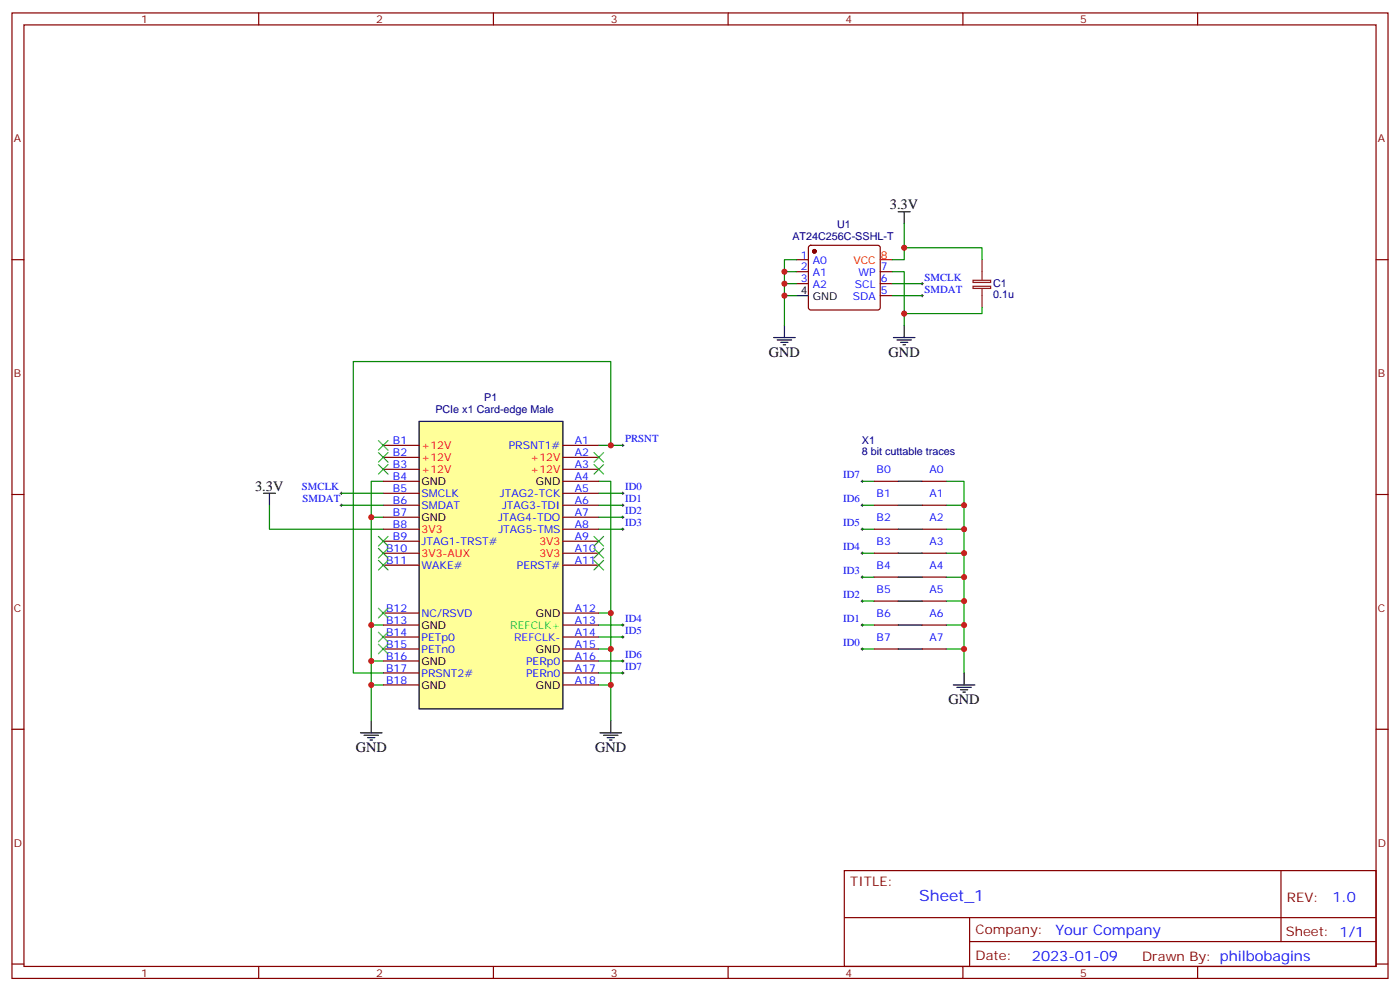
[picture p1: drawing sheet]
<svg xmlns="http://www.w3.org/2000/svg" width="412mm" height="292mm" viewBox="0 0 412 292" stroke-linecap="round" stroke-linejoin="round" font-family="sans-serif">
<g fill="none" stroke="#870000" stroke-width=".35">
<path d="M3.5 3.8h405.4v284.3h-405.4zM7.1 7.3h398.2v277.3h-398.2zM76.2 3.8v3.5M145.3 3.8v3.5M214.5 3.8v3.5M283.6 3.8v3.5M352.8 3.8v3.5M3.5 76.5h3.6M405.3 76.5h3.6M3.5 145.6h3.6M405.3 145.6h3.6M3.5 214.8h3.6"/>
<path d="M405.3 214.8h3.6M248.7 256.4h156.6v28.2h-156.6zM377.3 256.4v20.9M248.7 270.2h156.5M285.6 277.3h119.6M285.6 270.2v14.2M3.5 283.9h3.6M76.2 284.6v3.5M145.3 284.6v3.5M214.5 284.6v3.5M283.6 284.6v3.5M352.8 284.6v3.5"/>
<path d="M405.3 283.9h3.6"/>
</g>
<path d="M106.2 215.8h6.3M107.2 216.5h4.3M108.3 217.2h2.1M109 217.9h.7M109.4 212.3v3.5M176.7 215.8h6.4M177.8 216.5h4.2M178.9 217.2h2.1M179.6 217.9h.7M179.9 212.3v3.5" fill="none" stroke="#000" stroke-width=".35"/>
<path d="M112.9 152.3h-3.5v31.8M112.9 141.7h-3.5v10.6M176.4 141.7h3.5v38.9M112.9 194.7h-3.5v7M112.9 184.1h-3.5v10.6M176.4 180.6h3.5v21.1M112.9 201.7h-3.5v10.6M176.4 201.7h3.5v10.6" fill="none" stroke="#008700" stroke-width=".35"/>
<path d="M123.5 124.1h42.3v84.7h-42.3z" fill="#ff9" stroke="#000" stroke-width=".35"/>
<g fill="none" stroke="#870000" stroke-width=".35">
<path d="M234.6 76.5h3.5M238.4 72.5l.4-.3h19.8l.5 .3 .2 .5v17.6l-.2 .5-.5 .2h-19.8l-.5-.2-.2-.5v-17.6zM234.6 80h3.5M234.6 83.5h3.5M259.3 80h3.5M259.3 83.5h3.5M259.3 87.1h3.5M112.9 131.2h10.6M112.9 134.7h10.6M112.9 138.2h10.6M165.8 131.2h10.6M165.8 134.7h10.6"/>
<path d="M165.8 138.2h10.6M112.9 141.7h10.6M112.9 145.3h10.6M112.9 148.8h10.6M112.9 152.3h10.6M112.9 155.9h10.6M112.9 159.4h10.6M165.8 141.7h10.6M165.8 145.3h10.6M165.8 148.8h10.6M165.8 152.3h10.6M165.8 155.9h10.6"/>
<path d="M165.8 159.4h10.6M257.5 141.7h7.1M257.5 148.8h7.1M257.5 155.9h7.1M271.6 141.7h7.1M271.6 148.8h7.1M271.6 155.9h7.1M112.9 162.9h10.6M112.9 166.4h10.6M165.8 162.9h10.6M165.8 166.4h10.6M257.5 162.9h7.1"/>
<path d="M257.5 170h7.1M257.5 177h7.1M271.6 162.9h7.1M271.6 170h7.1M271.6 177h7.1M112.9 180.6h10.6M112.9 184.1h10.6M112.9 187.6h10.6M112.9 191.1h10.6M112.9 194.7h10.6M112.9 198.2h10.6M165.8 180.6h10.6"/>
<path d="M165.8 184.1h10.6M165.8 187.6h10.6M165.8 191.1h10.6M165.8 194.7h10.6M165.8 198.2h10.6M257.5 184.1h7.1M257.5 191.1h7.1M271.6 184.1h7.1M271.6 191.1h7.1M112.9 201.7h10.6M165.8 201.7h10.6"/>
</g>
<g fill="none" stroke="#008700" stroke-width=".35">
<path d="M234.6 76.5h-3.5v3.5M266.3 65.9v10.6h-3.5M266.3 73h23v3.5M234.6 87.1h-3.5v8.8M234.6 83.5h-3.5v3.6M234.6 80h-3.5v3.5M262.8 80h3.5v15.9M262.8 83.5h8.8M262.8 87.1h8.8M289.3 90.6v1.8h-23M176.4 131.2h3.5v-24.7h-75.8v91.7h8.8M179.9 131.2h3.5"/>
<path d="M79.4 148.8v7.1h33.5M100.5 145.3h12.4M100.5 148.8h12.4M176.4 145.3h7M176.4 148.8h7M176.4 155.9h7M176.4 152.3h7M254 148.8h3.5M254 155.9h3.5M254 141.7h3.5M278.7 155.9h5.3v7M278.7 148.8h5.3v7.1"/>
<path d="M278.7 141.7h5.3v7.1M254 177h3.5M254 170h3.5M254 162.9h3.5M278.7 177h5.3v7.1M278.7 170h5.3v7M278.7 162.9h5.3v7.1M176.4 184.1h7M176.4 187.6h7M176.4 191.1h3.5M176.4 194.7h7M176.4 198.2h7"/>
<path d="M254 184.1h3.5M254 191.1h3.5M278.7 191.1h5.3v7.1M278.7 184.1h5.3v7"/>
</g>
<g fill="none" stroke="#000" stroke-width=".29">
<path d="M271.3 83.5h.7M271.3 87.1h.7M271.6 83.2v.7M271.6 86.7v.7M183.1 131.2h.7M183.4 130.8v.7M100.2 148.8h.7M100.2 145.3h.7M100.5 144.9v.7M100.5 148.4v.8M183.1 148.8h.7M183.1 145.3h.7"/>
<path d="M183.1 152.3h.7M183.1 155.9h.7M183.4 144.9v.7M183.4 148.4v.8M183.4 152v.7M183.4 155.5v.7M253.6 148.8h.8M253.6 155.9h.8M253.6 141.7h.8M254 141.4v.7M254 148.4v.8M254 155.5v.7"/>
<path d="M253.6 162.9h.8M253.6 170h.8M253.6 177h.8M254 162.6v.7M254 169.6v.7M254 176.7v.7M183.1 184.1h.7M183.1 187.6h.7M183.1 194.7h.7M183.1 198.2h.7M183.4 183.7v.7M183.4 187.3v.7"/>
<path d="M183.4 194.3v.7M183.4 197.8v.7M253.6 184.1h.8M253.6 191.1h.8M254 183.7v.7M254 190.8v.7"/>
</g>
<g fill="none" stroke="#000" stroke-width=".35">
<path d="M264.6 62.4h3.5M266.3 62.4v3.5M227.9 99.4h6.3M231.1 95.9v3.5M234.6 87.1h3.5M263.2 99.4h6.3M266.3 95.9v3.5M229 100.1h4.2M230 100.8h2.1M230.7 101.5h.7M264.2 100.1h4.3M265.3 100.8h2.1"/>
<path d="M266 101.5h.7M77.6 145.3h3.5M79.4 145.3v3.5M264.6 155.9h7M264.6 148.8h7M264.6 141.7h7M264.6 177h7M264.6 170h7M264.6 162.9h7M264.6 191.1h7M264.6 184.1h7M284 198.2v3.5"/>
<path d="M280.8 201.7h6.4M281.9 202.4h4.2M282.9 203.1h2.1M283.6 203.8h.7"/>
</g>
<g fill="none" stroke="#3c3" stroke-width=".35">
<path d="M111.5 136.8l2.8 2.8M111.5 133.3l2.8 2.8M111.5 129.8l2.8 2.8M114.3 136.8l-2.8 2.8M114.3 133.3l-2.8 2.8M114.3 129.8l-2.8 2.8M175 133.3l2.8 2.8M175 136.8l2.8 2.8M177.8 133.3l-2.8 2.8M177.8 136.8l-2.8 2.8M111.5 158l2.8 2.8M114.3 158l-2.8 2.8"/>
<path d="M175 158l2.8 2.8M177.8 158l-2.8 2.8M111.5 161.5l2.8 2.8M111.5 179.1l2.8 2.9M111.5 165l2.8 2.9M114.3 161.5l-2.8 2.8M114.3 179.1l-2.8 2.9M114.3 165l-2.8 2.9M175 165l2.8 2.9M175 161.5l2.8 2.8M177.8 165l-2.8 2.9M177.8 161.5l-2.8 2.8"/>
<path d="M111.5 186.2l2.8 2.8M111.5 189.7l2.8 2.8M114.3 186.2l-2.8 2.8M114.3 189.7l-2.8 2.8"/>
</g>
<circle cx="239.9" cy="74" r=".53" fill="#870000" stroke="#870000" stroke-width=".35"/>
<path d="M259.3 76.5h3.5" fill="none" stroke="#f00" stroke-width=".35"/>
<path d="M289.3 76.5v6M286.6 82.6h5.2v.6h-5.2zM286.6 84.3h5.2v.6h-5.2zM289.3 84.9v5.7" fill="none" stroke="#8c2424" stroke-width=".35"/>
<g fill="#c00">
<circle cx="109.4" cy="201.7" r=".88"/>
<circle cx="109.4" cy="194.7" r=".88"/>
<circle cx="109.4" cy="184.1" r=".88"/>
<circle cx="109.4" cy="152.3" r=".88"/>
<circle cx="179.9" cy="201.7" r=".88"/>
<circle cx="179.9" cy="180.6" r=".88"/>
<circle cx="179.9" cy="191.1" r=".88"/>
<circle cx="231.1" cy="87.1" r=".88"/>
<circle cx="231.1" cy="83.5" r=".88"/>
<circle cx="231.1" cy="80" r=".88"/>
<circle cx="266.3" cy="92.4" r=".88"/>
<circle cx="266.3" cy="73" r=".88"/>
<circle cx="284" cy="191.1" r=".88"/>
<circle cx="284" cy="184.1" r=".88"/>
<circle cx="284" cy="177" r=".88"/>
<circle cx="284" cy="170" r=".88"/>
<circle cx="284" cy="162.9" r=".88"/>
<circle cx="284" cy="155.9" r=".88"/>
<circle cx="284" cy="148.8" r=".88"/>
<circle cx="179.9" cy="131.2" r=".88"/>
</g>
<text font-size="4.6" fill="#00f" x="270.8" y="265.4">Sheet_1</text>
<g font-size="4.2">
<text x="262.1" y="61.7">3.3V</text>
<text x="226.5" y="105.1">GND</text>
<text x="261.8" y="105.1">GND</text>
<text x="75.1" y="144.6">3.3V</text>
<text x="279.4" y="207.4">GND</text>
<text x="104.8" y="221.5">GND</text>
<text x="175.3" y="221.5">GND</text>
</g>
<g font-size="4.2" fill="#00f">
<text x="392.5" y="265.7">1.0</text>
<text x="310.9" y="275.2">Your Company</text>
<text x="304" y="283">2023-01-09</text>
</g>
<g font-size="3.9" fill="#800">
<text x="250.5" y="261">TITLE:</text>
<text x="379.1" y="265.7">REV:</text>
<text x="287.4" y="275.2">Company:</text>
<text x="378.7" y="275.8">Sheet: 1/1</text>
<text x="287.4" y="282.9">Date:</text>
<text x="336.4" y="282.9">Drawn By: philbobagins</text>
</g>
<g font-size="3.2" fill="#800">
<text x="41.6" y="6.8">1</text>
<text x="110.8" y="6.8">2</text>
<text x="179.9" y="6.8">3</text>
<text x="249.1" y="6.8">4</text>
<text x="318.2" y="6.8">5</text>
<text x="4.1" y="41.9">A</text>
<text x="405.9" y="41.9">A</text>
<text x="4.1" y="111.1">B</text>
<text x="405.9" y="111.1">B</text>
<text x="4.1" y="180.2">C</text>
<text x="405.9" y="180.2">C</text>
<text x="4.1" y="249.3">D</text>
<text x="405.9" y="249.3">D</text>
<text x="41.6" y="287.6">1</text>
<text x="110.8" y="287.6">2</text>
<text x="179.9" y="287.6">3</text>
<text x="249.1" y="287.6">4</text>
<text x="318.2" y="287.6">5</text>
</g>
<g font-size="3.2" fill="#000080">
<text x="233.4" y="70.5">AT24C256C-SSHL-T</text>
<text x="246.6" y="67">U1</text>
<text x="292.5" y="87.9">0.1u</text>
<text x="292.5" y="84.6">C1</text>
<text x="142.6" y="118.2">P1</text>
<text x="128.2" y="121.7">PCIe x1 Card-edge Male</text>
<text x="253.9" y="130.9">X1</text>
<text x="253.8" y="134.1">8 bit cuttable traces</text>
</g>
<g font-size="3.2" fill="#00f">
<text x="235.9" y="76.1">1</text>
<text x="239.4" y="77.9">A0</text>
<text x="235.9" y="79.7">2</text>
<text x="235.9" y="83.2">3</text>
<text x="239.4" y="81.4">A1</text>
<text x="252.9" y="81.4">WP</text>
<text x="259.5" y="83.2">6</text>
<text x="259.5" y="79.7">7</text>
<text x="272.3" y="82.7">SMCLK</text>
<text x="239.4" y="84.9">A2</text>
<text x="251.2" y="88.5">SDA</text>
<text x="251.8" y="84.9">SCL</text>
<text x="259.5" y="86.7">5</text>
<text x="272.3" y="86.2">SMDAT</text>
<text x="115.8" y="130.8">B1</text>
<text x="169.3" y="130.8">A1</text>
<text x="184.1" y="130.3">PRSNT</text>
<text x="115.8" y="134.3">B2</text>
<text x="115.8" y="137.9">B3</text>
<text x="149.9" y="132.2">PRSNT1#</text>
<text x="169.3" y="134.3">A2</text>
<text x="169.3" y="137.9">A3</text>
<text x="115.8" y="141.4">B4</text>
<text x="169.3" y="141.4">A4</text>
<text x="248.4" y="140.9">ID7</text>
<text x="258.2" y="139.3">B0</text>
<text x="273.8" y="139.3">A0</text>
<text x="88.9" y="144.4">SMCLK</text>
<text x="89.1" y="147.9">SMDAT</text>
<text x="115.8" y="144.9">B5</text>
<text x="115.8" y="148.4">B6</text>
<text x="124.2" y="146.3">SMCLK</text>
<text x="124.2" y="149.9">SMDAT</text>
<text x="147.2" y="146.3">JTAG2-TCK</text>
<text x="147.9" y="149.9">JTAG3-TDI</text>
<text x="169.3" y="144.9">A5</text>
<text x="169.3" y="148.4">A6</text>
<text x="184.1" y="144.4">ID0</text>
<text x="184.1" y="147.9">ID1</text>
<text x="248.4" y="147.9">ID6</text>
<text x="258.2" y="146.3">B1</text>
<text x="273.8" y="146.3">A1</text>
<text x="115.8" y="152">B7</text>
<text x="115.8" y="155.5">B8</text>
<text x="146.7" y="153.4">JTAG4-TDO</text>
<text x="169.3" y="152">A7</text>
<text x="169.3" y="155.5">A8</text>
<text x="184.1" y="151.4">ID2</text>
<text x="184.1" y="155">ID3</text>
<text x="248.4" y="155">ID5</text>
<text x="258.2" y="153.4">B2</text>
<text x="273.8" y="153.4">A2</text>
<text x="115.8" y="159">B9</text>
<text x="124.2" y="160.4">JTAG1-TRST#</text>
<text x="146.8" y="156.9">JTAG5-TMS</text>
<text x="169.3" y="159">A9</text>
<text x="258.2" y="160.4">B3</text>
<text x="273.8" y="160.4">A3</text>
<text x="113.7" y="162.6">B10</text>
<text x="113.7" y="166.1">B11</text>
<text x="124.2" y="167.5">WAKE#</text>
<text x="152.3" y="167.5">PERST#</text>
<text x="169.3" y="162.6">A10</text>
<text x="169.3" y="166.1">A11</text>
<text x="248.4" y="162">ID4</text>
<text x="258.2" y="167.5">B4</text>
<text x="273.8" y="167.5">A4</text>
<text x="248.4" y="169.1">ID3</text>
<text x="248.4" y="176.1">ID2</text>
<text x="258.2" y="174.6">B5</text>
<text x="273.8" y="174.6">A5</text>
<text x="113.7" y="180.2">B12</text>
<text x="113.7" y="183.7">B13</text>
<text x="124.2" y="181.6">NC/RSVD</text>
<text x="169.3" y="180.2">A12</text>
<text x="169.3" y="183.7">A13</text>
<text x="184.1" y="183.2">ID4</text>
<text x="248.4" y="183.2">ID1</text>
<text x="258.2" y="181.6">B6</text>
<text x="273.8" y="181.6">A6</text>
<text x="113.7" y="187.3">B14</text>
<text x="113.7" y="190.8">B15</text>
<text x="124.2" y="188.7">PETp0</text>
<text x="169.3" y="187.3">A14</text>
<text x="169.3" y="190.8">A15</text>
<text x="184.1" y="186.7">ID5</text>
<text x="248.4" y="190.3">ID0</text>
<text x="258.2" y="188.7">B7</text>
<text x="273.8" y="188.7">A7</text>
<text x="113.7" y="194.3">B16</text>
<text x="113.7" y="197.8">B17</text>
<text x="124.2" y="192.2">PETn0</text>
<text x="155" y="195.7">PERp0</text>
<text x="169.3" y="194.3">A16</text>
<text x="169.3" y="197.8">A17</text>
<text x="184.1" y="193.8">ID6</text>
<text x="184.1" y="197.3">ID7</text>
<text x="113.7" y="201.4">B18</text>
<text x="124.2" y="199.2">PRSNT2#</text>
<text x="155" y="199.2">PERn0</text>
<text x="169.3" y="201.4">A18</text>
</g>
<g font-size="3.2" fill="#f00">
<text x="251.4" y="77.9">VCC</text>
<text x="259.5" y="76.1">8</text>
<text x="124.2" y="132.2">+12V</text>
<text x="124.2" y="135.7">+12V</text>
<text x="156.3" y="135.7">+12V</text>
<text x="124.2" y="139.3">+12V</text>
<text x="156.3" y="139.3">+12V</text>
<text x="124.2" y="156.9">3V3</text>
<text x="158.9" y="160.4">3V3</text>
<text x="124.2" y="164">3V3-AUX</text>
<text x="158.9" y="164">3V3</text>
</g>
<g font-size="3.2">
<text x="235.9" y="86.7">4</text>
<text x="239.4" y="88.5">GND</text>
<text x="124.2" y="142.8">GND</text>
<text x="157.8" y="142.8">GND</text>
<text x="124.2" y="153.4">GND</text>
<text x="124.2" y="185.1">GND</text>
<text x="157.8" y="181.6">GND</text>
<text x="124.2" y="195.7">GND</text>
<text x="157.8" y="192.2">GND</text>
<text x="124.2" y="202.8">GND</text>
<text x="157.8" y="202.8">GND</text>
</g>
<text font-size="3.2" fill="#0f3" x="150.3" y="185.1">REFCLK+</text>
<text font-size="3.2" fill="#30f" x="151.4" y="188.7">REFCLK-</text>
</svg>
